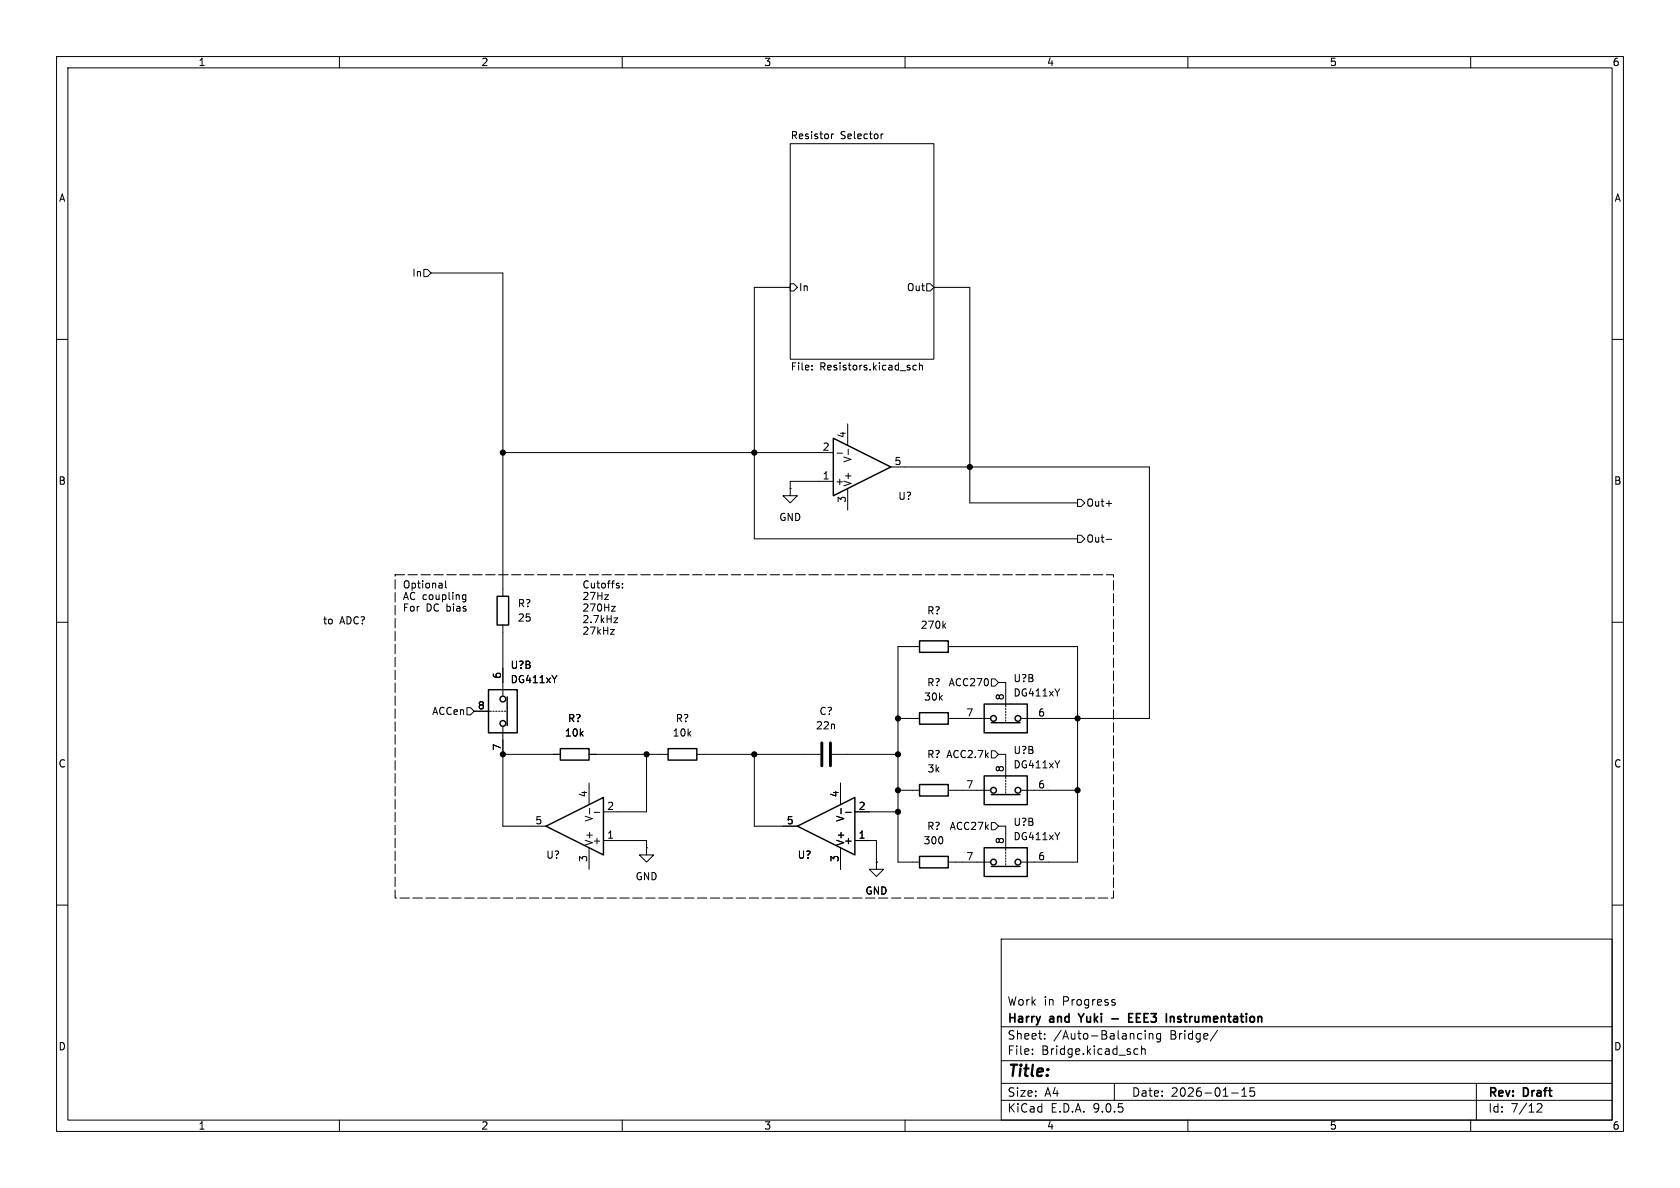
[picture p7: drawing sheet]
<svg xmlns="http://www.w3.org/2000/svg" width="297mm" height="210mm" viewBox="0 0 297 210" stroke-linecap="round" stroke-linejoin="round" font-family="sans-serif">
<g fill="none" stroke="#000" stroke-width=".18">
<path d="M10 10h277v190h-277zM12 12h273v186h-273zM60 10v2M110 10v2M160 10v2M210 10v2M260 10v2M139.7 25.4h25.4v38.1h-25.4zM147 23.7v.8M147.4 23.7l-.4 .2M155.8 23.7v.8M156.1 23.7l-.3 .2"/>
<path d="M74.9 47.6h.7l.6 .7-.6 .6h-.7zM76.2 48.3h12.7v57.1M139.7 50.2h.6l.7 .6-.7 .6h-.6zM139.7 50.8h-6.4v44.5h57.2M163.8 50.2h.7l.6 .6-.6 .6h-.7zM165.1 50.8h6.3v38.1h19.1M10 60h2M143.5 65.3v.1M143.5 64.6v.1M149.9 74.9v3.8M150 79.4v1M162 64.6h-.4l-.2 .2 .1 .5h.5"/>
<path d="M162.5 64.7l.2-.1h.3l.1 .8M162.5 64.1v1.3M285 60h2M88.9 80h58.4M139.7 86.4v1.2h1.3l-1.3 1.3-1.3-1.3h1.3M139.7 86.4h.1M147.3 85.1h-7.6v1.3M148 80.1h.9M149.9 86.4v3.8M157.5 82.6h45.7v44.4h-22.6M190.5 94.6h.6l.7 .7-.7 .6h-.6zM190.5 88.3h.6l.7 .6-.7 .6h-.6z"/>
<path d="M195.6 95.3h.9M195.6 89h.9M10 110h2M78.8 102.7v1.1l.2 .1M81.7 105.7l.3 .3 .3-.1M82.3 105.2l-.3-.1-.3 .3M82.3 105.1v1.1l-.2 .2-.3-.1M88.9 110.5v12.4M98.4 119.4l-.4 .7M106.9 105.1h.7l-.7 .9h.7M107.9 111.3h.7l-.7 .8h.7M108.1 107.2h.7l-.7 .8h.7"/>
<path d="M108.5 109.2h.7l-.7 .9h.7M109.3 103.5l.2 .2-.2 .2M109.3 103.1l.1 .1M110 103.8v.1M110 103.2v.1M162.6 114.3h-3.9v38.1h3.9M166.8 110.6l.4 .5M167.2 110.2l-.5 .5M167.6 114.3h22.9v38.1h-9.9M285 110h2M82.5 125.1h.7l.6 .6-.6 .7h-.7zM83.8 125.7h3.1"/>
<path d="M87.1 125.7h.3M87.6 125.7h.3M88.1 125.7h.3M88.6 125.7h.3M88.9 128.5v17.6h7.6M88.9 133.4h10.2M89.2 125.7h.2M104.1 138.4v3.8M104.1 133.4h14M114.3 133.4v10.1h-7.6M123.2 133.4h21.8M133.3 133.4v12.7h7.7"/>
<path d="M147.1 133.4h11.6M148.6 138.4v3.8M158.7 139.7h3.9M158.7 127h3.9M167.6 139.7h7.4M167.6 127h7.4M175.3 132.7h.6l.6 .7-.6 .6h-.6zM175.3 120h.6l.6 .7-.6 .6h-.6zM176.5 120.7h1.3v4.3M176.5 133.4h1.3v4.3M177.8 125.2v.3M177.8 125.7v.3"/>
<path d="M177.8 126.2v.3M177.8 126.7v.3M177.8 127.3v.2M177.8 137.9v.3M177.8 138.4v.3M177.8 138.9v.3M177.8 139.4v.3M177.8 140v.2M180.6 139.7h9.9M187.3 134.5l-.4 .6M187.3 121.8l-.4 .6M104.1 149.9v3.8"/>
<path d="M104.2 142.9v1M105.1 143.6h.9M106.7 148.6h7.6v1.3M114.3 149.9v1.2h1.3l-1.3 1.3-1.3-1.3h1.3M114.3 149.9h.1M148.6 149.9v3.8M148.7 142.9v1M149.5 143.6h1M151.1 148.6h3.8v3.8M151.1 143.5h7.6M154.9 152.4v1.3h1.3l-1.3 1.2-1.2-1.2h1.2M154.9 152.4h.1"/>
<path d="M167.6 152.4h7.4M175.3 145.4h.6l.6 .7-.6 .6h-.6zM176.5 146.1h1.3v4.3M177.8 150.6v.3M177.8 151.1v.3M177.8 151.6v.3M177.8 152.1v.3M177.8 152.7v.2M187.3 147.2l-.4 .6M10 160h2M177 166h108v32h-108zM196.7 177.2l.4 .1 .1 .2-.2 .2h-.3"/>
<path d="M196.7 176.7l.4 .1M285 160h2M60 198v2M110 198v2M160 198v2M177 194.5h108M177 191.5h108M177 187.5h108M177 181.5h108M182.5 186.3v.1M182.5 185.5v.1M184.7 183.6v.1"/>
<path d="M184.7 182.8v.1M197 191.5v3M200.5 186.3l.2 .1 .5-.1M201.2 185.5l-.5-.1-.2 .1M201.4 182.7l.4 .1M201.8 183.6l-.4 .1M201.8 185.5l.2-.1 .4 .1 .1 .9M201.8 184.9v1.5M202.5 182.2v.1M202.5 182.7v1M203.2 182.8l.2-.1 .3 .1 .1 .9M203.2 182.7v1"/>
<path d="M205.2 182.8l-.5-.1-.2 .3v.4l.1 .2h.6M205.2 182.7v1.2l-.3 .3-.4-.1M210 198v2M215.2 182.1l-1.2 2M217.7 193.2h1.2M219.5 193.8h.9M219.5 192.7l.5-.4v1.5M221.7 192.3h-.7v.7l.2-.1h.5l.1 .3-.1 .5-.2 .1-.5-.1M260 198v2M261 191.5v6.5M271.7 195.2l.6-.1 .2 .1 .1 .3-.9 1.1h.9"/>
</g>
<path d="M190.6 179.2l.5 .8M199.6 179.9h.5M200.3 179.2h-.7v1.5h.7M207.3 179.7l.3 .2v.8M196.6 180.1h1.1" fill="none" stroke="#000" stroke-width=".3"/>
<g fill="none" stroke="#000" stroke-width=".25">
<path d="M147.3 77.5l10.2 5.1-10.2 5zM87.9 105.4h2v5.1h-2zM162.6 113.3h5v2h-5zM86.4 121.9h5v7.6h-5zM89.7 123.2v5.1M99.1 132.3h5v2.1h-5zM118.1 132.3h5.1v2.1h-5.1zM162.6 138.7h5v2h-5zM162.6 126h5v2h-5zM174 137.2h7.6v5h-7.6zM174 124.5h7.6v5h-7.6zM175.3 127.8h5"/>
<path d="M96.5 146.1l10.2-5.1v10.1zM141 146.1l10.1-5.1v10.1zM162.6 151.4h5v2h-5zM174 149.9h7.6v5h-7.6zM175.3 140.5h5M175.3 153.2h5"/>
<circle cx="88.9" cy="123.6" r=".51"/>
<circle cx="88.9" cy="127.9" r=".51"/>
<circle cx="175.6" cy="127" r=".51"/>
<circle cx="175.6" cy="139.7" r=".51"/>
<circle cx="180" cy="127" r=".51"/>
<circle cx="180" cy="139.7" r=".51"/>
<circle cx="175.6" cy="152.4" r=".51"/>
<circle cx="180" cy="152.4" r=".51"/>
</g>
<path d="M145.3 131.3v4.1M146.8 131.3v4.1" fill="none" stroke="#000" stroke-width=".51"/>
<path d="M69.8 101.6h127v57.2h-127z" fill="none" stroke="#000" stroke-width=".18" stroke-dasharray="1.7 .6"/>
<g fill="#000" stroke="#000" stroke-width=".18">
<circle cx="88.9" cy="80" r=".46"/>
<circle cx="133.3" cy="80" r=".46"/>
<circle cx="171.4" cy="82.6" r=".46"/>
<circle cx="88.9" cy="133.4" r=".46"/>
<circle cx="114.3" cy="133.4" r=".46"/>
<circle cx="133.3" cy="133.4" r=".46"/>
<circle cx="158.7" cy="127" r=".46"/>
<circle cx="158.7" cy="139.7" r=".46"/>
<circle cx="158.7" cy="133.4" r=".46"/>
<circle cx="190.5" cy="139.7" r=".46"/>
<circle cx="190.5" cy="127" r=".46"/>
<circle cx="158.7" cy="143.5" r=".46"/>
</g>
<text font-size="2.8" x="178" y="190.9">Title:</text>
<g font-size="2.1">
<text x="178" y="178">Work</text>
<text x="184.5" y="178">in</text>
<text x="187.9" y="178">Progress</text>
<text x="178" y="184">Sheet:</text>
<text x="178" y="181.2">Harry</text>
<text x="185.7" y="181.2">and</text>
<text x="186.2" y="184">/Auto-Balancing</text>
<text x="191.5" y="181.2">Yuki</text>
<text x="201.4" y="181.2">EEE3</text>
<text x="206.9" y="184">Bridge/</text>
<text x="208.6" y="181.2">Instrumentation</text>
<text x="178" y="186.7">File:</text>
<text x="184.1" y="186.7">Bridge.kicad_sch</text>
<text x="178" y="196.9">KiCad</text>
<text x="178" y="194.1">Size:</text>
<text x="184.7" y="194.1">A4</text>
<text x="185.7" y="196.9">E.D.A.</text>
<text x="193.3" y="196.9">9.0.5</text>
<text x="200" y="194.1">Date:</text>
<text x="207" y="194.1">2026-01-15</text>
<text x="263" y="194.3">Rev:</text>
<text x="263" y="196.9">Id:</text>
<text x="267.1" y="196.9">7/12</text>
<text x="269.4" y="194.3">Draft</text>
</g>
<g font-size="1.8">
<text x="35" y="11.9">1</text>
<text x="85" y="11.9">2</text>
<text x="135" y="11.9">3</text>
<text x="185" y="11.9">4</text>
<text x="235" y="11.9">5</text>
<text x="285" y="11.9">6</text>
<text x="139.7" y="24.7">Resistor</text>
<text x="148.6" y="24.7">Selector</text>
<text x="10.3" y="35.9">A</text>
<text x="285.3" y="35.9">A</text>
<text x="72.8" y="49.1">In</text>
<text x="141.2" y="51.7">In</text>
<text x="160.2" y="51.7">Out</text>
<text x="139.7" y="65.8">File:</text>
<text x="144.9" y="65.8">Resistors.kicad_sch</text>
<text x="149.6" y="77.5" transform="rotate(-90 149.6 77.5)">4</text>
<text x="145.3" y="79.8">2</text>
<text x="150.7" y="81.9" transform="rotate(-90 150.7 81.9)">V-</text>
<text x="158" y="82.3">5</text>
<text x="10.3" y="85.9">B</text>
<text x="145.3" y="84.8">1</text>
<text x="147.6" y="86">+</text>
<text x="149.6" y="89" transform="rotate(-90 149.6 89)">3</text>
<text x="150.7" y="86.1" transform="rotate(-90 150.7 86.1)">V+</text>
<text x="158.7" y="88.6">U?</text>
<text x="192" y="89.8">Out+</text>
<text x="285.3" y="85.9">B</text>
<text x="137.7" y="92.3">GND</text>
<text x="192" y="96.1">Out-</text>
<text x="71.1" y="104.3">Optional</text>
<text x="71.1" y="106.4">AC coupling</text>
<text x="91.4" y="107.5">R?</text>
<text x="102.9" y="104.3">Cutoffs:</text>
<text x="102.9" y="106.4">27Hz</text>
<text x="57" y="110.7">to</text>
<text x="60.1" y="110.7">ADC?</text>
<text x="71.1" y="108.4">For</text>
<text x="75.3" y="108.4">DC bias</text>
<text x="91.4" y="110.1">25</text>
<text x="102.9" y="108.4">270Hz</text>
<text x="102.9" y="110.5">2.7kHz</text>
<text x="102.9" y="112.5">27kHz</text>
<text x="162.7" y="111.4">270k</text>
<text x="163.8" y="108.8">R?</text>
<text x="90.2" y="118.4">U?B</text>
<text x="84.4" y="125.5">8</text>
<text x="88.6" y="120.1" transform="rotate(-90 88.6 120.1)">6</text>
<text x="90.2" y="121">DG411xY</text>
<text x="163.3" y="124.1">30k</text>
<text x="163.8" y="121.5">R?</text>
<text x="167.6" y="121.5">ACC270</text>
<text x="177.5" y="123.9" transform="rotate(-90 177.5 123.9)">8</text>
<text x="179.1" y="120.8">U?B</text>
<text x="179.1" y="123.3">DG411xY</text>
<text x="76.3" y="126.6">ACCen</text>
<text x="99.8" y="130.4">10k</text>
<text x="100.3" y="127.9">R?</text>
<text x="118.8" y="130.4">10k</text>
<text x="119.4" y="127.9">R?</text>
<text x="144.2" y="129.1">22n</text>
<text x="144.8" y="126.6">C?</text>
<text x="170.7" y="126.7">7</text>
<text x="183.4" y="126.7">6</text>
<text x="10.3" y="135.9">C</text>
<text x="88.6" y="132.8" transform="rotate(-90 88.6 132.8)">7</text>
<text x="163.8" y="134.2">R? ACC2.7k</text>
<text x="163.9" y="136.8">3k</text>
<text x="177.5" y="136.6" transform="rotate(-90 177.5 136.6)">8</text>
<text x="179.1" y="133.5">U?B</text>
<text x="179.1" y="136">DG411xY</text>
<text x="285.3" y="135.9">C</text>
<text x="103.9" y="141" transform="rotate(-90 103.9 141)">4</text>
<text x="107.2" y="143.3">2</text>
<text x="148.3" y="141" transform="rotate(-90 148.3 141)">4</text>
<text x="151.7" y="143.3">2</text>
<text x="170.7" y="139.4">7</text>
<text x="183.4" y="139.4">6</text>
<text x="94.5" y="145.8">5</text>
<text x="104.7" y="149.5">+</text>
<text x="105" y="149.6" transform="rotate(-90 105 149.6)">V+</text>
<text x="105" y="145.4" transform="rotate(-90 105 145.4)">V-</text>
<text x="107.2" y="148.3">1</text>
<text x="139" y="145.8">5</text>
<text x="149.1" y="149.5">+</text>
<text x="149.5" y="149.6" transform="rotate(-90 149.5 149.6)">V+</text>
<text x="149.5" y="145.4" transform="rotate(-90 149.5 145.4)">V-</text>
<text x="151.7" y="148.3">1</text>
<text x="163.2" y="149.5">300</text>
<text x="163.8" y="146.9">R?</text>
<text x="167.8" y="146.9">ACC27k</text>
<text x="177.5" y="149.3" transform="rotate(-90 177.5 149.3)">8</text>
<text x="179.1" y="146.2">U?B</text>
<text x="179.1" y="148.7">DG411xY</text>
<text x="96.5" y="152">U?</text>
<text x="103.9" y="152.5" transform="rotate(-90 103.9 152.5)">3</text>
<text x="112.3" y="155.8">GND</text>
<text x="140.9" y="152">U?</text>
<text x="148.3" y="152.5" transform="rotate(-90 148.3 152.5)">3</text>
<text x="170.7" y="152.1">7</text>
<text x="183.4" y="152.1">6</text>
<text x="152.9" y="158.3">GND</text>
<text x="10.3" y="185.9">D</text>
<text x="285.3" y="185.9">D</text>
<text x="35" y="199.9">1</text>
<text x="85" y="199.9">2</text>
<text x="135" y="199.9">3</text>
<text x="185" y="199.9">4</text>
<text x="235" y="199.9">5</text>
<text x="285" y="199.9">6</text>
</g>
</svg>
